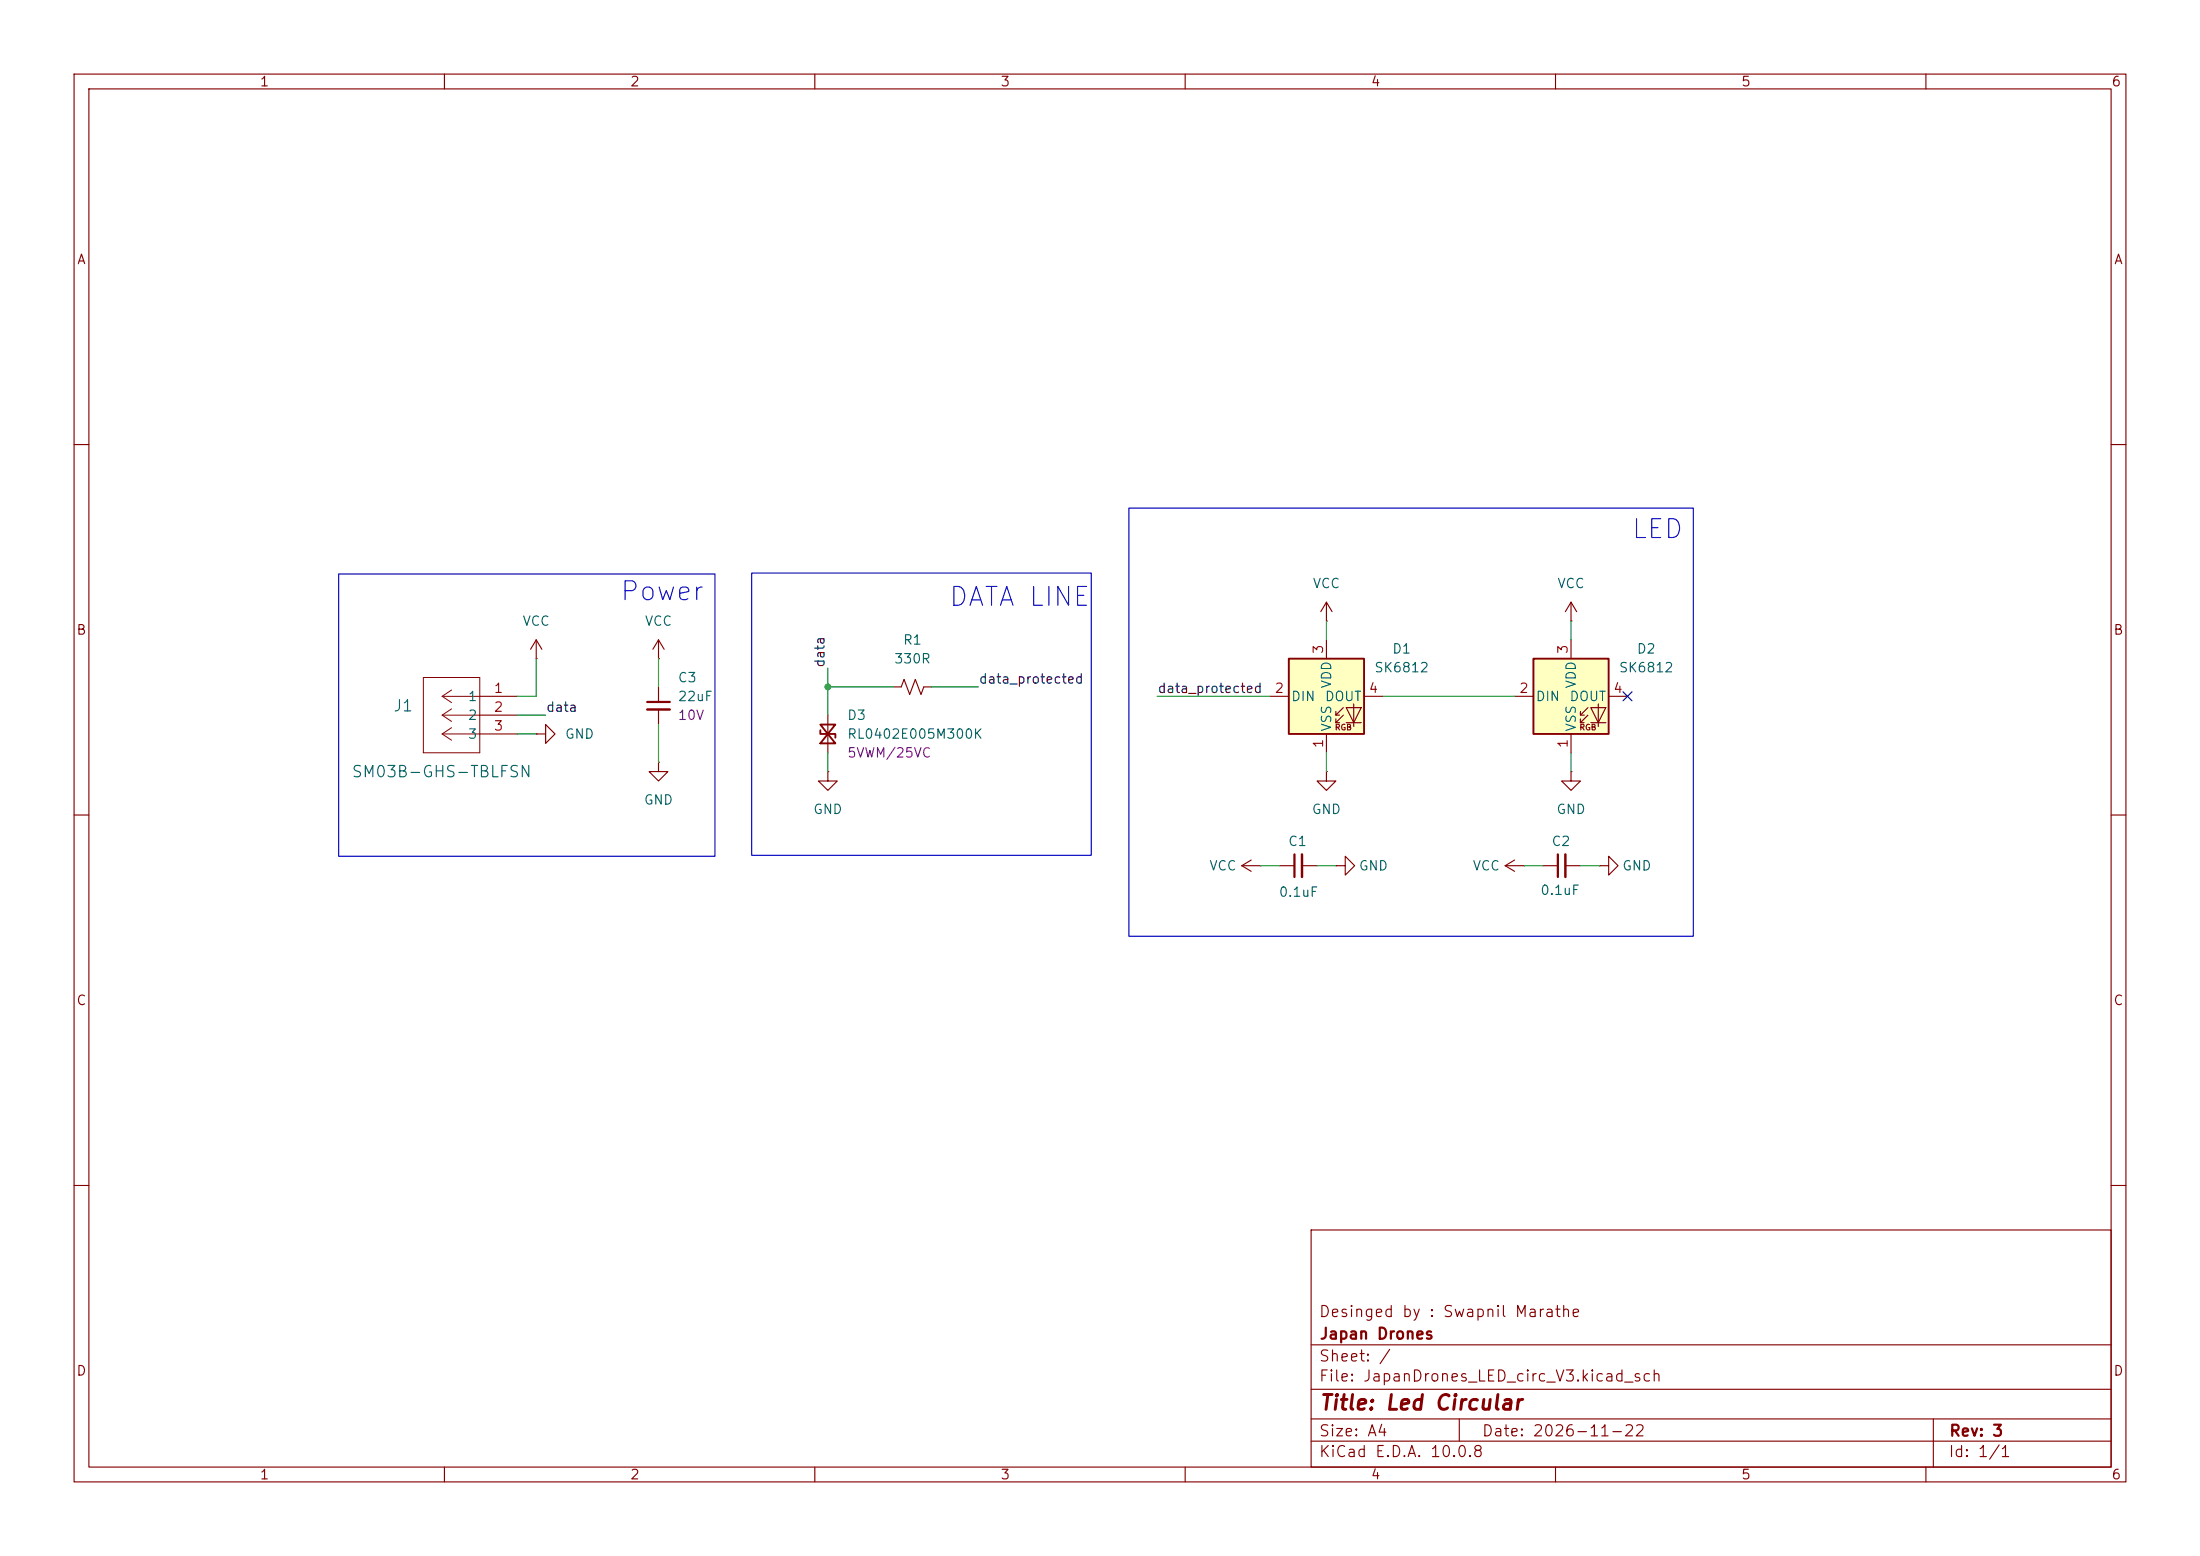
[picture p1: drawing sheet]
(kicad_sch
 (version 20260306)
 (generator "eeschema")
 (generator_version "10.0")
 (paper "A4")
 (title_block
  (title "Led Circular")
  (date "2026-11-22")
  (rev "3")
  (company "Japan Drones")
  (comment 1 "Desinged by : Swapnil Marathe"))
 (lib_symbols
  (symbol "2026-02-24_13-53-08:SM03B-GHS-TBLFSN"
   (body_styles demorgan)
   (pin_names
    (offset 0.254)) (exclude_from_sim no) (in_bom yes) (on_board yes)
   (in_pos_files yes)
   (duplicate_pin_numbers_are_jumpers no)
   (property "Reference" "J" (at 8.89 6.35 0) (show_name no) (do_not_autoplace no) (effects (font (size 1.524 1.524))))
   (property "Value" "SM03B-GHS-TBLFSN" (at 0 0 0) (show_name no) (do_not_autoplace no) (effects (font (size 1.524 1.524))))
   (property "Footprint" "CONN_SM03B-GHS-TBLFSN_JST" (at 0 0 0) (show_name no) (do_not_autoplace no) (hide yes) (effects (font (size 1.27 1.27)
    (italic yes))))
   (property "Datasheet" "SM03B-GHS-TBLFSN" (at 0 0 0) (show_name no) (do_not_autoplace no) (hide yes) (effects (font (size 1.27 1.27)
    (italic yes))))
   (property "Description" "" (at 0 0 0) (show_name no) (do_not_autoplace no) (hide yes) (effects (font (size 1.27 1.27))))
   (property "ki_locked" "" (at 0 0 0) (show_name no) (do_not_autoplace no) (effects (font (size 1.27 1.27))))
   (symbol "SM03B-GHS-TBLFSN_1_1"
    (polyline (pts (xy 5.08 2.54) (xy 5.08 -7.62)) (stroke (width 0.127) (type default)) (fill (type none)))
    (polyline (pts (xy 5.08 -7.62) (xy 12.7 -7.62)) (stroke (width 0.127) (type default)) (fill (type none)))
    (polyline (pts (xy 10.16 0) (xy 5.08 0)) (stroke (width 0.127) (type default)) (fill (type none)))
    (polyline (pts (xy 10.16 0) (xy 8.89 0.8467)) (stroke (width 0.127) (type default)) (fill (type none)))
    (polyline (pts (xy 10.16 0) (xy 8.89 -0.8467)) (stroke (width 0.127) (type default)) (fill (type none)))
    (polyline (pts (xy 10.16 -2.54) (xy 5.08 -2.54)) (stroke (width 0.127) (type default)) (fill (type none)))
    (polyline (pts (xy 10.16 -2.54) (xy 8.89 -1.6933)) (stroke (width 0.127) (type default)) (fill (type none)))
    (polyline (pts (xy 10.16 -2.54) (xy 8.89 -3.3867)) (stroke (width 0.127) (type default)) (fill (type none)))
    (polyline (pts (xy 10.16 -5.08) (xy 5.08 -5.08)) (stroke (width 0.127) (type default)) (fill (type none)))
    (polyline (pts (xy 10.16 -5.08) (xy 8.89 -4.2333)) (stroke (width 0.127) (type default)) (fill (type none)))
    (polyline (pts (xy 10.16 -5.08) (xy 8.89 -5.9267)) (stroke (width 0.127) (type default)) (fill (type none)))
    (polyline (pts (xy 12.7 2.54) (xy 5.08 2.54)) (stroke (width 0.127) (type default)) (fill (type none)))
    (polyline (pts (xy 12.7 -7.62) (xy 12.7 2.54)) (stroke (width 0.127) (type default)) (fill (type none)))
    (pin unspecified line (at 0 0 0) (length 5.08) (name "1" (effects (font (size 1.27 1.27)))) (number "1" (effects (font (size 1.27 1.27)))))
    (pin unspecified line (at 0 -2.54 0) (length 5.08) (name "2" (effects (font (size 1.27 1.27)))) (number "2" (effects (font (size 1.27 1.27)))))
    (pin unspecified line (at 0 -5.08 0) (length 5.08) (name "3" (effects (font (size 1.27 1.27)))) (number "3" (effects (font (size 1.27 1.27))))))
   (symbol "SM03B-GHS-TBLFSN_1_2"
    (polyline (pts (xy 5.08 2.54) (xy 5.08 -7.62)) (stroke (width 0.127) (type default)) (fill (type none)))
    (polyline (pts (xy 5.08 -7.62) (xy 12.7 -7.62)) (stroke (width 0.127) (type default)) (fill (type none)))
    (polyline (pts (xy 7.62 0) (xy 5.08 0)) (stroke (width 0.127) (type default)) (fill (type none)))
    (polyline (pts (xy 7.62 0) (xy 8.89 0.8467)) (stroke (width 0.127) (type default)) (fill (type none)))
    (polyline (pts (xy 7.62 0) (xy 8.89 -0.8467)) (stroke (width 0.127) (type default)) (fill (type none)))
    (polyline (pts (xy 7.62 -2.54) (xy 5.08 -2.54)) (stroke (width 0.127) (type default)) (fill (type none)))
    (polyline (pts (xy 7.62 -2.54) (xy 8.89 -1.6933)) (stroke (width 0.127) (type default)) (fill (type none)))
    (polyline (pts (xy 7.62 -2.54) (xy 8.89 -3.3867)) (stroke (width 0.127) (type default)) (fill (type none)))
    (polyline (pts (xy 7.62 -5.08) (xy 5.08 -5.08)) (stroke (width 0.127) (type default)) (fill (type none)))
    (polyline (pts (xy 7.62 -5.08) (xy 8.89 -4.2333)) (stroke (width 0.127) (type default)) (fill (type none)))
    (polyline (pts (xy 7.62 -5.08) (xy 8.89 -5.9267)) (stroke (width 0.127) (type default)) (fill (type none)))
    (polyline (pts (xy 12.7 2.54) (xy 5.08 2.54)) (stroke (width 0.127) (type default)) (fill (type none)))
    (polyline (pts (xy 12.7 -7.62) (xy 12.7 2.54)) (stroke (width 0.127) (type default)) (fill (type none)))
    (pin unspecified line (at 0 0 0) (length 5.08) (name "1" (effects (font (size 1.27 1.27)))) (number "1" (effects (font (size 1.27 1.27)))))
    (pin unspecified line (at 0 -2.54 0) (length 5.08) (name "2" (effects (font (size 1.27 1.27)))) (number "2" (effects (font (size 1.27 1.27)))))
    (pin unspecified line (at 0 -5.08 0) (length 5.08) (name "3" (effects (font (size 1.27 1.27)))) (number "3" (effects (font (size 1.27 1.27))))))
   (embedded_fonts no))
  (symbol "LED:SK6812"
   (pin_names
    (offset 0.254)) (exclude_from_sim no) (in_bom yes) (on_board yes)
   (in_pos_files yes)
   (duplicate_pin_numbers_are_jumpers no)
   (property "Reference" "D" (at 5.08 5.715 0) (show_name no) (do_not_autoplace no) (effects (font (size 1.27 1.27)) (justify right bottom)))
   (property "Value" "SK6812" (at 1.27 -5.715 0) (show_name no) (do_not_autoplace no) (effects (font (size 1.27 1.27)) (justify left top)))
   (property "Footprint" "LED_SMD:LED_SK6812_PLCC4_5.0x5.0mm_P3.2mm" (at 1.27 -7.62 0) (show_name no) (do_not_autoplace no) (hide yes) (effects (font (size 1.27 1.27)) (justify left top)))
   (property "Datasheet" "https://cdn-shop.adafruit.com/product-files/1138/SK6812+LED+datasheet+.pdf" (at 2.54 -9.525 0) (show_name no) (do_not_autoplace no) (hide yes) (effects (font (size 1.27 1.27)) (justify left top)))
   (property "Description" "RGB LED with integrated controller" (at 0 0 0) (show_name no) (do_not_autoplace no) (hide yes) (effects (font (size 1.27 1.27))))
   (symbol "SK6812_0_0"
    (text "RGB" (at 2.286 -4.191 0) (effects (font (size 0.762 0.762)))))
   (symbol "SK6812_0_1"
    (polyline (pts (xy 1.27 -2.54) (xy 1.778 -2.54)) (stroke (width 0) (type default)) (fill (type none)))
    (polyline (pts (xy 1.27 -3.556) (xy 1.778 -3.556)) (stroke (width 0) (type default)) (fill (type none)))
    (polyline (pts (xy 2.286 -1.524) (xy 1.27 -2.54) (xy 1.27 -2.032)) (stroke (width 0) (type default)) (fill (type none)))
    (polyline (pts (xy 2.286 -2.54) (xy 1.27 -3.556) (xy 1.27 -3.048)) (stroke (width 0) (type default)) (fill (type none)))
    (polyline (pts (xy 3.683 -1.016) (xy 3.683 -3.556) (xy 3.683 -4.064)) (stroke (width 0) (type default)) (fill (type none)))
    (polyline (pts (xy 4.699 -1.524) (xy 2.667 -1.524) (xy 3.683 -3.556) (xy 4.699 -1.524)) (stroke (width 0) (type default)) (fill (type none)))
    (polyline (pts (xy 4.699 -3.556) (xy 2.667 -3.556)) (stroke (width 0) (type default)) (fill (type none)))
    (rectangle (start 5.08 5.08) (end -5.08 -5.08) (stroke (width 0.254) (type default)) (fill (type background))))
   (symbol "SK6812_1_1"
    (pin power_in line (at 0 -7.62 90) (length 2.54) (name "VSS" (effects (font (size 1.27 1.27)))) (number "1" (effects (font (size 1.27 1.27)))))
    (pin input line (at -7.62 0 0) (length 2.54) (name "DIN" (effects (font (size 1.27 1.27)))) (number "2" (effects (font (size 1.27 1.27)))))
    (pin power_in line (at 0 7.62 270) (length 2.54) (name "VDD" (effects (font (size 1.27 1.27)))) (number "3" (effects (font (size 1.27 1.27)))))
    (pin output line (at 7.62 0 180) (length 2.54) (name "DOUT" (effects (font (size 1.27 1.27)))) (number "4" (effects (font (size 1.27 1.27))))))
   (embedded_fonts no))
  (symbol "SparkFun-Capacitor:0.1uF_0603_25V_20%"
   (pin_numbers (hide yes))
   (pin_names
    (offset 0.254)) (exclude_from_sim no) (in_bom yes) (on_board yes)
   (in_pos_files yes)
   (duplicate_pin_numbers_are_jumpers no)
   (property "Reference" "C" (at 0.635 2.54 0) (show_name no) (do_not_autoplace no) (effects (font (size 1.27 1.27)) (justify left)))
   (property "Value" "0.1uF" (at 0.635 -2.54 0) (show_name no) (do_not_autoplace no) (effects (font (size 1.27 1.27)) (justify left)))
   (property "Footprint" "SparkFun-Capacitor:C_0603_1608Metric" (at 0 -11.43 0) (show_name no) (do_not_autoplace no) (hide yes) (effects (font (size 1.27 1.27))))
   (property "Datasheet" "https://cdn.sparkfun.com/assets/8/a/4/a/5/Kemet_Capacitor_Datasheet.pdf" (at 0 -13.97 0) (show_name no) (do_not_autoplace no) (hide yes) (effects (font (size 1.27 1.27))))
   (property "Description" "Unpolarized capacitor" (at 0 -19.05 0) (show_name no) (do_not_autoplace no) (hide yes) (effects (font (size 1.27 1.27))))
   (property "PROD_ID" "CAP-00810" (at 0 -16.51 0) (show_name no) (do_not_autoplace no) (hide yes) (effects (font (size 1.27 1.27))))
   (property "Voltage" "25V" (at 0 -6.35 0) (show_name no) (do_not_autoplace no) (effects (font (size 1.27 1.27))))
   (property "Tolerance" "20%" (at 0 -8.89 0) (show_name no) (do_not_autoplace no) (effects (font (size 1.27 1.27))))
   (symbol "0.1uF_0603_25V_20%_0_1"
    (polyline (pts (xy -1.524 0.508) (xy 1.524 0.508)) (stroke (width 0.3048) (type default)) (fill (type none)))
    (polyline (pts (xy -1.524 -0.508) (xy 1.524 -0.508)) (stroke (width 0.3302) (type default)) (fill (type none))))
   (symbol "0.1uF_0603_25V_20%_1_1"
    (pin passive line (at 0 2.54 270) (length 2.032) (name "" (effects (font (size 1.27 1.27)))) (number "1" (effects (font (size 1.27 1.27)))))
    (pin passive line (at 0 -2.54 90) (length 2.032) (name "" (effects (font (size 1.27 1.27)))) (number "2" (effects (font (size 1.27 1.27))))))
   (embedded_fonts no))
  (symbol "SparkFun-Capacitor:C_Small"
   (pin_numbers (hide yes))
   (pin_names
    (offset 0.254)) (exclude_from_sim no) (in_bom yes) (on_board yes)
   (in_pos_files yes)
   (duplicate_pin_numbers_are_jumpers no)
   (property "Reference" "C" (at 0.635 2.54 0) (show_name no) (do_not_autoplace no) (effects (font (size 1.27 1.27)) (justify left)))
   (property "Value" "C_Small" (at 0.635 -2.54 0) (show_name no) (do_not_autoplace no) (effects (font (size 1.27 1.27)) (justify left)))
   (property "Footprint" "SparkFun-Capacitor:C_0603_1608Metric" (at 0.9652 -11.43 0) (show_name no) (do_not_autoplace no) (hide yes) (effects (font (size 1.27 1.27))))
   (property "Datasheet" "https://cdn.sparkfun.com/assets/8/a/4/a/5/Kemet_Capacitor_Datasheet.pdf" (at 1.27 -16.51 0) (show_name no) (do_not_autoplace no) (hide yes) (effects (font (size 1.27 1.27))))
   (property "Description" "Unpolarized capacitor" (at 0 -19.05 0) (show_name no) (do_not_autoplace no) (hide yes) (effects (font (size 1.27 1.27))))
   (property "PROD_ID" "CAP-00000" (at 0 -13.97 0) (show_name no) (do_not_autoplace no) (hide yes) (effects (font (size 1.27 1.27))))
   (property "Voltage" "1kV" (at 0 -6.35 0) (show_name no) (do_not_autoplace no) (effects (font (size 1.27 1.27))))
   (property "Tolerance" "100%" (at 0 -8.89 0) (show_name no) (do_not_autoplace no) (effects (font (size 1.27 1.27))))
   (symbol "C_Small_0_1"
    (polyline (pts (xy -1.524 0.508) (xy 1.524 0.508)) (stroke (width 0.3048) (type default)) (fill (type none)))
    (polyline (pts (xy -1.524 -0.508) (xy 1.524 -0.508)) (stroke (width 0.3302) (type default)) (fill (type none))))
   (symbol "C_Small_1_1"
    (pin passive line (at 0 2.54 270) (length 2.032) (name "" (effects (font (size 1.27 1.27)))) (number "1" (effects (font (size 1.27 1.27)))))
    (pin passive line (at 0 -2.54 90) (length 2.032) (name "" (effects (font (size 1.27 1.27)))) (number "2" (effects (font (size 1.27 1.27))))))
   (embedded_fonts no))
  (symbol "SparkFun-DiscreteSemi:D_TVS_0402_14V"
   (pin_numbers (hide yes))
   (pin_names
    (offset 1.016) (hide yes)) (exclude_from_sim no) (in_bom yes) (on_board yes)
   (in_pos_files yes)
   (duplicate_pin_numbers_are_jumpers no)
   (property "Reference" "D" (at 0 2.54 0) (show_name no) (do_not_autoplace no) (effects (font (size 1.27 1.27))))
   (property "Value" "PESD0402" (at 0 -2.54 0) (show_name no) (do_not_autoplace no) (effects (font (size 1.27 1.27))))
   (property "Footprint" "SparkFun-Capacitor:C_0402_1005Metric" (at 0 -7.62 0) (show_name no) (do_not_autoplace no) (hide yes) (effects (font (size 1.27 1.27))))
   (property "Datasheet" "https://www.littelfuse.com/~/media/electronics/product_specifications/polymer_esd_suppressors/littelfuse_polymer_esd_suppressor_pesd0402_140_product_specification.pdf.pdf" (at 0 -12.7 0) (show_name no) (do_not_autoplace no) (hide yes) (effects (font (size 1.27 1.27))))
   (property "Description" "Bidirectional transient-voltage-suppression diode" (at 0 -15.24 0) (show_name no) (do_not_autoplace no) (hide yes) (effects (font (size 1.27 1.27))))
   (property "PROD_ID" "DIO-15359" (at 0 -10.16 0) (show_name no) (do_not_autoplace no) (hide yes) (effects (font (size 1.27 1.27))))
   (property "Rating" "14VWM/40VC" (at 0 -5.08 0) (show_name no) (do_not_autoplace no) (effects (font (size 1.27 1.27))))
   (symbol "D_TVS_0402_14V_0_1"
    (polyline (pts (xy -1.27 1.016) (xy -1.27 -1.016) (xy 1.27 1.016) (xy 1.27 -1.016) (xy -1.27 1.016)) (stroke (width 0.254) (type default)) (fill (type none)))
    (polyline (pts (xy -1.27 0) (xy 1.27 0)) (stroke (width 0) (type default)) (fill (type none)))
    (polyline (pts (xy 0.508 1.016) (xy 0 1.016) (xy 0 -1.016) (xy -0.508 -1.016)) (stroke (width 0.254) (type default)) (fill (type none))))
   (symbol "D_TVS_0402_14V_1_1"
    (pin passive line (at -2.54 0 0) (length 1.27) (name "A1" (effects (font (size 1.27 1.27)))) (number "1" (effects (font (size 1.27 1.27)))))
    (pin passive line (at 2.54 0 180) (length 1.27) (name "A2" (effects (font (size 1.27 1.27)))) (number "2" (effects (font (size 1.27 1.27))))))
   (embedded_fonts no))
  (symbol "SparkFun-Resistor:R_Small"
   (pin_numbers (hide yes))
   (pin_names
    (offset 0)) (exclude_from_sim no) (in_bom yes) (on_board yes)
   (in_pos_files yes)
   (duplicate_pin_numbers_are_jumpers no)
   (property "Reference" "R" (at 0 -2.54 0) (show_name no) (do_not_autoplace no) (effects (font (size 1.27 1.27))))
   (property "Value" "1k" (at 0 2.54 0) (show_name no) (do_not_autoplace no) (effects (font (size 1.27 1.27))))
   (property "Footprint" "SparkFun-Resistor:R_0603_1608Metric" (at 0 -4.572 0) (show_name no) (do_not_autoplace no) (hide yes) (effects (font (size 1.27 1.27))))
   (property "Datasheet" "https://www.vishay.com/docs/20035/dcrcwe3.pdf" (at -1.27 -8.89 0) (show_name no) (do_not_autoplace no) (hide yes) (effects (font (size 1.27 1.27))))
   (property "Description" "Resistor" (at 0 -11.43 0) (show_name no) (do_not_autoplace no) (hide yes) (effects (font (size 1.27 1.27))))
   (property "PROD_ID" "RES-07856" (at 0 -6.858 0) (show_name no) (do_not_autoplace no) (hide yes) (effects (font (size 1.27 1.27))))
   (symbol "R_Small_1_1"
    (polyline (pts (xy -1.524 0) (xy -1.143 1.016) (xy -0.762 0) (xy -0.381 -1.016) (xy 0 0)) (stroke (width 0) (type default)) (fill (type none)))
    (polyline (pts (xy 0 0) (xy 0.381 1.016) (xy 0.762 0) (xy 1.143 -1.016) (xy 1.524 0)) (stroke (width 0) (type default)) (fill (type none)))
    (pin passive line (at -2.54 0 0) (length 1.016) (name "" (effects (font (size 1.27 1.27)))) (number "1" (effects (font (size 1.27 1.27)))))
    (pin passive line (at 2.54 0 180) (length 1.016) (name "" (effects (font (size 1.27 1.27)))) (number "2" (effects (font (size 1.27 1.27))))))
   (embedded_fonts no))
  (symbol "power:GND"
   (power global)
   (pin_numbers (hide yes))
   (pin_names
    (offset 0) (hide yes)) (exclude_from_sim no) (in_bom yes) (on_board yes)
   (in_pos_files yes)
   (duplicate_pin_numbers_are_jumpers no)
   (property "Reference" "#PWR" (at 0 -6.35 0) (show_name no) (do_not_autoplace no) (hide yes) (effects (font (size 1.27 1.27))))
   (property "Value" "GND" (at 0 -3.81 0) (show_name no) (do_not_autoplace no) (effects (font (size 1.27 1.27))))
   (property "Footprint" "" (at 0 0 0) (show_name no) (do_not_autoplace no) (hide yes) (effects (font (size 1.27 1.27))))
   (property "Datasheet" "" (at 0 0 0) (show_name no) (do_not_autoplace no) (hide yes) (effects (font (size 1.27 1.27))))
   (property "Description" "Power symbol creates a global label with name \"GND\" , ground" (at 0 0 0) (show_name no) (do_not_autoplace no) (hide yes) (effects (font (size 1.27 1.27))))
   (symbol "GND_0_1"
    (polyline (pts (xy 0 0) (xy 0 -1.27) (xy 1.27 -1.27) (xy 0 -2.54) (xy -1.27 -1.27) (xy 0 -1.27)) (stroke (width 0) (type default)) (fill (type none))))
   (symbol "GND_1_1"
    (pin power_in line (at 0 0 270) (length 0) (name "" (effects (font (size 1.27 1.27)))) (number "1" (effects (font (size 1.27 1.27))))))
   (embedded_fonts no))
  (symbol "power:VCC"
   (power global)
   (pin_numbers (hide yes))
   (pin_names
    (offset 0) (hide yes)) (exclude_from_sim no) (in_bom yes) (on_board yes)
   (in_pos_files yes)
   (duplicate_pin_numbers_are_jumpers no)
   (property "Reference" "#PWR" (at 0 -3.81 0) (show_name no) (do_not_autoplace no) (hide yes) (effects (font (size 1.27 1.27))))
   (property "Value" "VCC" (at 0 3.556 0) (show_name no) (do_not_autoplace no) (effects (font (size 1.27 1.27))))
   (property "Footprint" "" (at 0 0 0) (show_name no) (do_not_autoplace no) (hide yes) (effects (font (size 1.27 1.27))))
   (property "Datasheet" "" (at 0 0 0) (show_name no) (do_not_autoplace no) (hide yes) (effects (font (size 1.27 1.27))))
   (property "Description" "Power symbol creates a global label with name \"VCC\"" (at 0 0 0) (show_name no) (do_not_autoplace no) (hide yes) (effects (font (size 1.27 1.27))))
   (symbol "VCC_0_1"
    (polyline (pts (xy -0.762 1.27) (xy 0 2.54)) (stroke (width 0) (type default)) (fill (type none)))
    (polyline (pts (xy 0 2.54) (xy 0.762 1.27)) (stroke (width 0) (type default)) (fill (type none)))
    (polyline (pts (xy 0 0) (xy 0 2.54)) (stroke (width 0) (type default)) (fill (type none))))
   (symbol "VCC_1_1"
    (pin power_in line (at 0 0 90) (length 0) (name "" (effects (font (size 1.27 1.27)))) (number "1" (effects (font (size 1.27 1.27))))))
   (embedded_fonts no)))
 (rectangle
  (start 101.473 77.343)
  (end 147.32 115.443)
  (stroke (width 0) (type default))
  (fill (type none)))
 (rectangle
  (start 152.4 68.58)
  (end 228.6 126.365)
  (stroke (width 0) (type default))
  (fill (type none)))
 (rectangle
  (start 45.72 77.47)
  (end 96.52 115.57)
  (stroke (width 0) (type default))
  (fill (type none)))
 (text "Power"
  (exclude_from_sim no)
  (at 89.408 80.01 0)
  (effects (font (size 2.54 2.54))))
 (text "DATA LINE"
  (exclude_from_sim no)
  (at 137.668 80.772 0)
  (effects (font (size 2.54 2.54))))
 (text "LED"
  (exclude_from_sim no)
  (at 223.774 71.628 0)
  (effects (font (size 2.54 2.54))))
 (junction
  (at 111.76 92.71)
  (diameter 0)
  (color 0 0 0 0))
 (no_connect
  (at 219.71 93.98))
 (wire
  (pts (xy 212.09 101.6) (xy 212.09 104.14))
  (stroke (width 0) (type default)))
 (wire
  (pts (xy 186.69 93.98) (xy 204.47 93.98))
  (stroke (width 0) (type default)))
 (wire
  (pts (xy 72.39 93.98) (xy 69.85 93.98))
  (stroke (width 0) (type default)))
 (wire
  (pts (xy 72.39 88.9) (xy 72.39 93.98))
  (stroke (width 0) (type default)))
 (wire
  (pts (xy 205.74 116.84) (xy 208.28 116.84))
  (stroke (width 0) (type default)))
 (wire
  (pts (xy 88.9 88.9) (xy 88.9 92.71))
  (stroke (width 0) (type default)))
 (wire
  (pts (xy 179.07 101.6) (xy 179.07 104.14))
  (stroke (width 0) (type default)))
 (wire
  (pts (xy 69.85 96.52) (xy 73.66 96.52))
  (stroke (width 0) (type default)))
 (wire
  (pts (xy 111.76 101.6) (xy 111.76 104.14))
  (stroke (width 0) (type default)))
 (wire
  (pts (xy 213.36 116.84) (xy 215.9 116.84))
  (stroke (width 0) (type default)))
 (wire
  (pts (xy 179.07 83.82) (xy 179.07 86.36))
  (stroke (width 0) (type default)))
 (wire
  (pts (xy 125.73 92.71) (xy 132.08 92.71))
  (stroke (width 0) (type default)))
 (wire
  (pts (xy 111.76 92.71) (xy 111.76 96.52))
  (stroke (width 0) (type default)))
 (wire
  (pts (xy 170.18 116.84) (xy 172.72 116.84))
  (stroke (width 0) (type default)))
 (wire
  (pts (xy 177.8 116.84) (xy 180.34 116.84))
  (stroke (width 0) (type default)))
 (wire
  (pts (xy 212.09 83.82) (xy 212.09 86.36))
  (stroke (width 0) (type default)))
 (wire
  (pts (xy 69.85 99.06) (xy 72.39 99.06))
  (stroke (width 0) (type default)))
 (wire
  (pts (xy 156.21 93.98) (xy 171.45 93.98))
  (stroke (width 0) (type default)))
 (wire
  (pts (xy 111.76 90.17) (xy 111.76 92.71))
  (stroke (width 0) (type default)))
 (wire
  (pts (xy 88.9 97.79) (xy 88.9 102.87))
  (stroke (width 0) (type default)))
 (wire
  (pts (xy 111.76 92.71) (xy 120.65 92.71))
  (stroke (width 0) (type default)))
 (label "data_protected"
  (at 156.21 93.98 0)
  (effects (font (size 1.27 1.27)) (justify left bottom)))
 (label "data_protected"
  (at 132.08 92.71 0)
  (effects (font (size 1.27 1.27)) (justify left bottom)))
 (label "data"
  (at 73.66 96.52 0)
  (effects (font (size 1.27 1.27)) (justify left bottom)))
 (label "data"
  (at 111.76 90.17 90)
  (effects (font (size 1.27 1.27)) (justify left bottom)))
 (symbol
  (lib_id "power:GND")
  (at 72.39 99.06 90)
  (unit 1)
  (body_style 1)
  (exclude_from_sim no)
  (in_bom yes)
  (on_board yes)
  (in_pos_files yes)
  (dnp no)
  (fields_autoplaced yes)
  (property "Reference" "#PWR04" (at 78.74 99.06 0) (hide yes) (show_name no) (do_not_autoplace no) (effects (font (size 1.27 1.27))))
  (property "Value" "GND" (at 76.2 99.0599 90) (show_name no) (do_not_autoplace no) (effects (font (size 1.27 1.27)) (justify right)))
  (property "Footprint" "" (at 72.39 99.06 0) (hide yes) (show_name no) (do_not_autoplace no) (effects (font (size 1.27 1.27))))
  (property "Datasheet" "" (at 72.39 99.06 0) (hide yes) (show_name no) (do_not_autoplace no) (effects (font (size 1.27 1.27))))
  (property "Description" "Power symbol creates a global label with name \"GND\" , ground" (at 72.39 99.06 0) (hide yes) (show_name no) (do_not_autoplace no) (effects (font (size 1.27 1.27))))
  (pin "1"))
 (symbol
  (lib_id "power:GND")
  (at 179.07 104.14 0)
  (unit 1)
  (body_style 1)
  (exclude_from_sim no)
  (in_bom yes)
  (on_board yes)
  (in_pos_files yes)
  (dnp no)
  (fields_autoplaced yes)
  (property "Reference" "#PWR01" (at 179.07 110.49 0) (hide yes) (show_name no) (do_not_autoplace no) (effects (font (size 1.27 1.27))))
  (property "Value" "GND" (at 179.07 109.22 0) (show_name no) (do_not_autoplace no) (effects (font (size 1.27 1.27))))
  (property "Footprint" "" (at 179.07 104.14 0) (hide yes) (show_name no) (do_not_autoplace no) (effects (font (size 1.27 1.27))))
  (property "Datasheet" "" (at 179.07 104.14 0) (hide yes) (show_name no) (do_not_autoplace no) (effects (font (size 1.27 1.27))))
  (property "Description" "Power symbol creates a global label with name \"GND\" , ground" (at 179.07 104.14 0) (hide yes) (show_name no) (do_not_autoplace no) (effects (font (size 1.27 1.27))))
  (pin "1"))
 (symbol
  (lib_id "SparkFun-Capacitor:C_Small")
  (at 88.9 95.25 0)
  (unit 1)
  (body_style 1)
  (exclude_from_sim no)
  (in_bom yes)
  (on_board yes)
  (in_pos_files yes)
  (dnp no)
  (fields_autoplaced yes)
  (property "Reference" "C3" (at 91.44 91.4462 0) (show_name no) (do_not_autoplace no) (effects (font (size 1.27 1.27)) (justify left)))
  (property "Value" "22uF" (at 91.44 93.9862 0) (show_name no) (do_not_autoplace no) (effects (font (size 1.27 1.27)) (justify left)))
  (property "Footprint" "Capacitor_SMD:C_1206_3216Metric_Pad1.33x1.80mm_HandSolder" (at 89.8652 106.68 0) (hide yes) (show_name no) (do_not_autoplace no) (effects (font (size 1.27 1.27))))
  (property "Datasheet" "https://cdn.sparkfun.com/assets/8/a/4/a/5/Kemet_Capacitor_Datasheet.pdf" (at 90.17 111.76 0) (hide yes) (show_name no) (do_not_autoplace no) (effects (font (size 1.27 1.27))))
  (property "Description" "Ceramic capacitor, 22uF, 10V, 10%, 1206" (at 88.9 114.3 0) (hide yes) (show_name no) (do_not_autoplace no) (effects (font (size 1.27 1.27))))
  (property "Voltage" "10V" (at 91.44 96.5262 0) (show_name no) (do_not_autoplace no) (effects (font (size 1.27 1.27)) (justify left)))
  (property "Tolerance" "10%" (at 91.44 99.0662 0) (hide yes) (show_name no) (do_not_autoplace no) (effects (font (size 1.27 1.27)) (justify left)))
  (property "LCSC" "C1859" (at 88.9 95.25 0) (hide yes) (show_name no) (do_not_autoplace no) (effects (font (size 1.27 1.27))))
  (property "Manufacturer" "Fenghua (FH)" (at 88.9 95.25 0) (hide yes) (show_name no) (do_not_autoplace no) (effects (font (size 1.27 1.27))))
  (property "MPN" "1206X226K100NT" (at 88.9 95.25 0) (hide yes) (show_name no) (do_not_autoplace no) (effects (font (size 1.27 1.27))))
  (property "MP" "" (at 88.9 95.25 0) (hide yes) (show_name no) (do_not_autoplace no) (effects (font (size 1.27 1.27))))
  (pin "1")
  (pin "2"))
 (symbol
  (lib_id "power:VCC")
  (at 88.9 88.9 0)
  (unit 1)
  (body_style 1)
  (exclude_from_sim no)
  (in_bom yes)
  (on_board yes)
  (in_pos_files yes)
  (dnp no)
  (fields_autoplaced yes)
  (property "Reference" "#PWR011" (at 88.9 92.71 0) (hide yes) (show_name no) (do_not_autoplace no) (effects (font (size 1.27 1.27))))
  (property "Value" "VCC" (at 88.9 83.82 0) (show_name no) (do_not_autoplace no) (effects (font (size 1.27 1.27))))
  (property "Footprint" "" (at 88.9 88.9 0) (hide yes) (show_name no) (do_not_autoplace no) (effects (font (size 1.27 1.27))))
  (property "Datasheet" "" (at 88.9 88.9 0) (hide yes) (show_name no) (do_not_autoplace no) (effects (font (size 1.27 1.27))))
  (property "Description" "Power symbol creates a global label with name \"VCC\"" (at 88.9 88.9 0) (hide yes) (show_name no) (do_not_autoplace no) (effects (font (size 1.27 1.27))))
  (pin "1"))
 (symbol
  (lib_id "SparkFun-Capacitor:0.1uF_0603_25V_20%")
  (at 175.26 116.84 90)
  (unit 1)
  (body_style 1)
  (exclude_from_sim no)
  (in_bom yes)
  (on_board yes)
  (in_pos_files yes)
  (dnp no)
  (property "Reference" "C1" (at 176.53 113.538 90) (show_name no) (do_not_autoplace no) (effects (font (size 1.27 1.27)) (justify left)))
  (property "Value" "0.1uF" (at 178.054 120.396 90) (show_name no) (do_not_autoplace no) (effects (font (size 1.27 1.27)) (justify left)))
  (property "Footprint" "SparkFun-Capacitor:C_0603_1608Metric" (at 186.69 116.84 0) (hide yes) (show_name no) (do_not_autoplace no) (effects (font (size 1.27 1.27))))
  (property "Datasheet" "https://cdn.sparkfun.com/assets/8/a/4/a/5/Kemet_Capacitor_Datasheet.pdf" (at 189.23 116.84 0) (hide yes) (show_name no) (do_not_autoplace no) (effects (font (size 1.27 1.27))))
  (property "Description" "Ceramic capacitor, 100nF, 50V, X7R, 10%, 0603" (at 194.31 116.84 0) (hide yes) (show_name no) (do_not_autoplace no) (effects (font (size 1.27 1.27))))
  (property "Voltage" "50V" (at 174.498 123.19 0) (hide yes) (show_name no) (do_not_autoplace yes) (effects (font (size 1.27 1.27)) (justify left)))
  (property "Tolerance" "10%" (at 177.8062 114.3 0) (hide yes) (show_name no) (do_not_autoplace yes) (effects (font (size 1.27 1.27)) (justify left)))
  (property "LCSC" "C14663" (at 175.26 116.84 0) (hide yes) (show_name no) (do_not_autoplace no) (effects (font (size 1.27 1.27))))
  (property "Manufacturer" "YAGEO" (at 175.26 116.84 0) (hide yes) (show_name no) (do_not_autoplace no) (effects (font (size 1.27 1.27))))
  (property "MPN" "CC0603KRX7R9BB104" (at 175.26 116.84 90) (hide yes) (show_name no) (do_not_autoplace no) (effects (font (size 1.27 1.27))))
  (property "MP" "" (at 175.26 116.84 90) (hide yes) (show_name no) (do_not_autoplace no) (effects (font (size 1.27 1.27))))
  (pin "1")
  (pin "2"))
 (symbol
  (lib_id "LED:SK6812")
  (at 179.07 93.98 0)
  (unit 1)
  (body_style 1)
  (exclude_from_sim no)
  (in_bom yes)
  (on_board yes)
  (in_pos_files yes)
  (dnp no)
  (fields_autoplaced yes)
  (property "Reference" "D1" (at 189.23 87.5598 0) (show_name no) (do_not_autoplace no) (effects (font (size 1.27 1.27))))
  (property "Value" "SK6812" (at 189.23 90.0998 0) (show_name no) (do_not_autoplace no) (effects (font (size 1.27 1.27))))
  (property "Footprint" "LED_SMD:LED_SK6812_PLCC4_5.0x5.0mm_P3.2mm" (at 180.34 101.6 0) (hide yes) (show_name no) (do_not_autoplace no) (effects (font (size 1.27 1.27)) (justify left top)))
  (property "Datasheet" "https://cdn-shop.adafruit.com/product-files/1138/SK6812+LED+datasheet+.pdf" (at 181.61 103.505 0) (hide yes) (show_name no) (do_not_autoplace no) (effects (font (size 1.27 1.27)) (justify left top)))
  (property "Description" "Addressable RGB LED with integrated controller, 5050 (moisture sensitive)" (at 179.07 93.98 0) (hide yes) (show_name no) (do_not_autoplace no) (effects (font (size 1.27 1.27))))
  (property "LCSC" "C5378720" (at 179.07 93.98 0) (hide yes) (show_name no) (do_not_autoplace no) (effects (font (size 1.27 1.27))))
  (property "Manufacturer" "OPSCO" (at 179.07 93.98 0) (hide yes) (show_name no) (do_not_autoplace no) (effects (font (size 1.27 1.27))))
  (property "MPN" "SK6812" (at 179.07 93.98 0) (hide yes) (show_name no) (do_not_autoplace no) (effects (font (size 1.27 1.27))))
  (property "MP" "" (at 179.07 93.98 0) (hide yes) (show_name no) (do_not_autoplace no) (effects (font (size 1.27 1.27))))
  (pin "3")
  (pin "1")
  (pin "2")
  (pin "4"))
 (symbol
  (lib_id "power:VCC")
  (at 72.39 88.9 0)
  (unit 1)
  (body_style 1)
  (exclude_from_sim no)
  (in_bom yes)
  (on_board yes)
  (in_pos_files yes)
  (dnp no)
  (fields_autoplaced yes)
  (property "Reference" "#PWR03" (at 72.39 92.71 0) (hide yes) (show_name no) (do_not_autoplace no) (effects (font (size 1.27 1.27))))
  (property "Value" "VCC" (at 72.39 83.82 0) (show_name no) (do_not_autoplace no) (effects (font (size 1.27 1.27))))
  (property "Footprint" "" (at 72.39 88.9 0) (hide yes) (show_name no) (do_not_autoplace no) (effects (font (size 1.27 1.27))))
  (property "Datasheet" "" (at 72.39 88.9 0) (hide yes) (show_name no) (do_not_autoplace no) (effects (font (size 1.27 1.27))))
  (property "Description" "Power symbol creates a global label with name \"VCC\"" (at 72.39 88.9 0) (hide yes) (show_name no) (do_not_autoplace no) (effects (font (size 1.27 1.27))))
  (pin "1"))
 (symbol
  (lib_id "power:VCC")
  (at 212.09 83.82 0)
  (unit 1)
  (body_style 1)
  (exclude_from_sim no)
  (in_bom yes)
  (on_board yes)
  (in_pos_files yes)
  (dnp no)
  (fields_autoplaced yes)
  (property "Reference" "#PWR07" (at 212.09 87.63 0) (hide yes) (show_name no) (do_not_autoplace no) (effects (font (size 1.27 1.27))))
  (property "Value" "VCC" (at 212.09 78.74 0) (show_name no) (do_not_autoplace no) (effects (font (size 1.27 1.27))))
  (property "Footprint" "" (at 212.09 83.82 0) (hide yes) (show_name no) (do_not_autoplace no) (effects (font (size 1.27 1.27))))
  (property "Datasheet" "" (at 212.09 83.82 0) (hide yes) (show_name no) (do_not_autoplace no) (effects (font (size 1.27 1.27))))
  (property "Description" "Power symbol creates a global label with name \"VCC\"" (at 212.09 83.82 0) (hide yes) (show_name no) (do_not_autoplace no) (effects (font (size 1.27 1.27))))
  (pin "1"))
 (symbol
  (lib_id "power:GND")
  (at 111.76 104.14 0)
  (unit 1)
  (body_style 1)
  (exclude_from_sim no)
  (in_bom yes)
  (on_board yes)
  (in_pos_files yes)
  (dnp no)
  (fields_autoplaced yes)
  (property "Reference" "#PWR013" (at 111.76 110.49 0) (hide yes) (show_name no) (do_not_autoplace no) (effects (font (size 1.27 1.27))))
  (property "Value" "GND" (at 111.76 109.22 0) (show_name no) (do_not_autoplace no) (effects (font (size 1.27 1.27))))
  (property "Footprint" "" (at 111.76 104.14 0) (hide yes) (show_name no) (do_not_autoplace no) (effects (font (size 1.27 1.27))))
  (property "Datasheet" "" (at 111.76 104.14 0) (hide yes) (show_name no) (do_not_autoplace no) (effects (font (size 1.27 1.27))))
  (property "Description" "Power symbol creates a global label with name \"GND\" , ground" (at 111.76 104.14 0) (hide yes) (show_name no) (do_not_autoplace no) (effects (font (size 1.27 1.27))))
  (pin "1"))
 (symbol
  (lib_id "power:VCC")
  (at 170.18 116.84 90)
  (unit 1)
  (body_style 1)
  (exclude_from_sim no)
  (in_bom yes)
  (on_board yes)
  (in_pos_files yes)
  (dnp no)
  (property "Reference" "#PWR05" (at 173.99 116.84 0) (hide yes) (show_name no) (do_not_autoplace no) (effects (font (size 1.27 1.27))))
  (property "Value" "VCC" (at 165.1 116.84 90) (show_name no) (do_not_autoplace no) (effects (font (size 1.27 1.27))))
  (property "Footprint" "" (at 170.18 116.84 0) (hide yes) (show_name no) (do_not_autoplace no) (effects (font (size 1.27 1.27))))
  (property "Datasheet" "" (at 170.18 116.84 0) (hide yes) (show_name no) (do_not_autoplace no) (effects (font (size 1.27 1.27))))
  (property "Description" "Power symbol creates a global label with name \"VCC\"" (at 170.18 116.84 0) (hide yes) (show_name no) (do_not_autoplace no) (effects (font (size 1.27 1.27))))
  (pin "1"))
 (symbol
  (lib_id "power:GND")
  (at 88.9 102.87 0)
  (unit 1)
  (body_style 1)
  (exclude_from_sim no)
  (in_bom yes)
  (on_board yes)
  (in_pos_files yes)
  (dnp no)
  (fields_autoplaced yes)
  (property "Reference" "#PWR012" (at 88.9 109.22 0) (hide yes) (show_name no) (do_not_autoplace no) (effects (font (size 1.27 1.27))))
  (property "Value" "GND" (at 88.9 107.95 0) (show_name no) (do_not_autoplace no) (effects (font (size 1.27 1.27))))
  (property "Footprint" "" (at 88.9 102.87 0) (hide yes) (show_name no) (do_not_autoplace no) (effects (font (size 1.27 1.27))))
  (property "Datasheet" "" (at 88.9 102.87 0) (hide yes) (show_name no) (do_not_autoplace no) (effects (font (size 1.27 1.27))))
  (property "Description" "Power symbol creates a global label with name \"GND\" , ground" (at 88.9 102.87 0) (hide yes) (show_name no) (do_not_autoplace no) (effects (font (size 1.27 1.27))))
  (pin "1"))
 (symbol
  (lib_id "LED:SK6812")
  (at 212.09 93.98 0)
  (unit 1)
  (body_style 1)
  (exclude_from_sim no)
  (in_bom yes)
  (on_board yes)
  (in_pos_files yes)
  (dnp no)
  (fields_autoplaced yes)
  (property "Reference" "D2" (at 222.25 87.5598 0) (show_name no) (do_not_autoplace no) (effects (font (size 1.27 1.27))))
  (property "Value" "SK6812" (at 222.25 90.0998 0) (show_name no) (do_not_autoplace no) (effects (font (size 1.27 1.27))))
  (property "Footprint" "LED_SMD:LED_SK6812_PLCC4_5.0x5.0mm_P3.2mm" (at 213.36 101.6 0) (hide yes) (show_name no) (do_not_autoplace no) (effects (font (size 1.27 1.27)) (justify left top)))
  (property "Datasheet" "https://cdn-shop.adafruit.com/product-files/1138/SK6812+LED+datasheet+.pdf" (at 214.63 103.505 0) (hide yes) (show_name no) (do_not_autoplace no) (effects (font (size 1.27 1.27)) (justify left top)))
  (property "Description" "Addressable RGB LED with integrated controller, 5050 (moisture sensitive)" (at 212.09 93.98 0) (hide yes) (show_name no) (do_not_autoplace no) (effects (font (size 1.27 1.27))))
  (property "LCSC" "C5378720" (at 212.09 93.98 0) (hide yes) (show_name no) (do_not_autoplace no) (effects (font (size 1.27 1.27))))
  (property "Manufacturer" "OPSCO" (at 212.09 93.98 0) (hide yes) (show_name no) (do_not_autoplace no) (effects (font (size 1.27 1.27))))
  (property "MPN" "SK6812" (at 212.09 93.98 0) (hide yes) (show_name no) (do_not_autoplace no) (effects (font (size 1.27 1.27))))
  (property "MP" "" (at 212.09 93.98 0) (hide yes) (show_name no) (do_not_autoplace no) (effects (font (size 1.27 1.27))))
  (pin "3")
  (pin "1")
  (pin "2")
  (pin "4"))
 (symbol
  (lib_id "power:GND")
  (at 212.09 104.14 0)
  (unit 1)
  (body_style 1)
  (exclude_from_sim no)
  (in_bom yes)
  (on_board yes)
  (in_pos_files yes)
  (dnp no)
  (fields_autoplaced yes)
  (property "Reference" "#PWR02" (at 212.09 110.49 0) (hide yes) (show_name no) (do_not_autoplace no) (effects (font (size 1.27 1.27))))
  (property "Value" "GND" (at 212.09 109.22 0) (show_name no) (do_not_autoplace no) (effects (font (size 1.27 1.27))))
  (property "Footprint" "" (at 212.09 104.14 0) (hide yes) (show_name no) (do_not_autoplace no) (effects (font (size 1.27 1.27))))
  (property "Datasheet" "" (at 212.09 104.14 0) (hide yes) (show_name no) (do_not_autoplace no) (effects (font (size 1.27 1.27))))
  (property "Description" "Power symbol creates a global label with name \"GND\" , ground" (at 212.09 104.14 0) (hide yes) (show_name no) (do_not_autoplace no) (effects (font (size 1.27 1.27))))
  (pin "1"))
 (symbol
  (lib_id "SparkFun-DiscreteSemi:D_TVS_0402_14V")
  (at 111.76 99.06 90)
  (unit 1)
  (body_style 1)
  (exclude_from_sim no)
  (in_bom yes)
  (on_board yes)
  (in_pos_files yes)
  (dnp no)
  (fields_autoplaced yes)
  (property "Reference" "D3" (at 114.3 96.5199 90) (show_name no) (do_not_autoplace no) (effects (font (size 1.27 1.27)) (justify right)))
  (property "Value" "RL0402E005M300K" (at 114.3 99.0599 90) (show_name no) (do_not_autoplace no) (effects (font (size 1.27 1.27)) (justify right)))
  (property "Footprint" "SparkFun-Capacitor:C_0402_1005Metric" (at 119.38 99.06 0) (hide yes) (show_name no) (do_not_autoplace no) (effects (font (size 1.27 1.27))))
  (property "Datasheet" "https://jlcpcb.com/api/file/downloadByFileSystemAccessId/8586172508886614016" (at 124.46 99.06 0) (hide yes) (show_name no) (do_not_autoplace no) (effects (font (size 1.27 1.27))))
  (property "Description" "Bidirectional TVS diode, 5V working, 25V clamp, 0402" (at 127 99.06 0) (hide yes) (show_name no) (do_not_autoplace no) (effects (font (size 1.27 1.27))))
  (property "Rating" "5VWM/25VC" (at 114.3 101.5999 90) (show_name no) (do_not_autoplace no) (effects (font (size 1.27 1.27)) (justify right)))
  (property "LCSC" "C20950" (at 111.76 99.06 90) (hide yes) (show_name no) (do_not_autoplace no) (effects (font (size 1.27 1.27))))
  (property "Manufacturer" "Ruilon" (at 111.76 99.06 90) (hide yes) (show_name no) (do_not_autoplace no) (effects (font (size 1.27 1.27))))
  (property "MPN" "RL0402E005M300K" (at 111.76 99.06 90) (hide yes) (show_name no) (do_not_autoplace no) (effects (font (size 1.27 1.27))))
  (property "MP" "" (at 111.76 99.06 90) (hide yes) (show_name no) (do_not_autoplace no) (effects (font (size 1.27 1.27))))
  (pin "1")
  (pin "2"))
 (symbol
  (lib_id "SparkFun-Capacitor:0.1uF_0603_25V_20%")
  (at 210.82 116.84 90)
  (unit 1)
  (body_style 1)
  (exclude_from_sim no)
  (in_bom yes)
  (on_board yes)
  (in_pos_files yes)
  (dnp no)
  (property "Reference" "C2" (at 212.09 113.538 90) (show_name no) (do_not_autoplace no) (effects (font (size 1.27 1.27)) (justify left)))
  (property "Value" "0.1uF" (at 213.36 120.142 90) (show_name no) (do_not_autoplace no) (effects (font (size 1.27 1.27)) (justify left)))
  (property "Footprint" "SparkFun-Capacitor:C_0603_1608Metric" (at 222.25 116.84 0) (hide yes) (show_name no) (do_not_autoplace no) (effects (font (size 1.27 1.27))))
  (property "Datasheet" "https://cdn.sparkfun.com/assets/8/a/4/a/5/Kemet_Capacitor_Datasheet.pdf" (at 224.79 116.84 0) (hide yes) (show_name no) (do_not_autoplace no) (effects (font (size 1.27 1.27))))
  (property "Description" "Ceramic capacitor, 100nF, 50V, X7R, 10%, 0603" (at 229.87 116.84 0) (hide yes) (show_name no) (do_not_autoplace no) (effects (font (size 1.27 1.27))))
  (property "Voltage" "50V" (at 210.058 123.19 0) (hide yes) (show_name no) (do_not_autoplace yes) (effects (font (size 1.27 1.27)) (justify left)))
  (property "Tolerance" "10%" (at 213.3662 114.3 0) (hide yes) (show_name no) (do_not_autoplace yes) (effects (font (size 1.27 1.27)) (justify left)))
  (property "LCSC" "C14663" (at 210.82 116.84 0) (hide yes) (show_name no) (do_not_autoplace no) (effects (font (size 1.27 1.27))))
  (property "Manufacturer" "YAGEO" (at 210.82 116.84 0) (hide yes) (show_name no) (do_not_autoplace no) (effects (font (size 1.27 1.27))))
  (property "MPN" "CC0603KRX7R9BB104" (at 210.82 116.84 90) (hide yes) (show_name no) (do_not_autoplace no) (effects (font (size 1.27 1.27))))
  (property "MP" "" (at 210.82 116.84 90) (hide yes) (show_name no) (do_not_autoplace no) (effects (font (size 1.27 1.27))))
  (pin "1")
  (pin "2"))
 (symbol
  (lib_id "SparkFun-Resistor:R_Small")
  (at 123.19 92.71 0)
  (unit 1)
  (body_style 1)
  (exclude_from_sim no)
  (in_bom yes)
  (on_board yes)
  (in_pos_files yes)
  (dnp no)
  (fields_autoplaced yes)
  (property "Reference" "R1" (at 123.19 86.36 0) (show_name no) (do_not_autoplace no) (effects (font (size 1.27 1.27))))
  (property "Value" "330R" (at 123.19 88.9 0) (show_name no) (do_not_autoplace no) (effects (font (size 1.27 1.27))))
  (property "Footprint" "SparkFun-Resistor:R_0603_1608Metric" (at 123.19 97.282 0) (hide yes) (show_name no) (do_not_autoplace no) (effects (font (size 1.27 1.27))))
  (property "Datasheet" "https://www.vishay.com/docs/20035/dcrcwe3.pdf" (at 121.92 101.6 0) (hide yes) (show_name no) (do_not_autoplace no) (effects (font (size 1.27 1.27))))
  (property "Description" "Resistor, 330R, 1%, 0603" (at 123.19 104.14 0) (hide yes) (show_name no) (do_not_autoplace no) (effects (font (size 1.27 1.27))))
  (property "LCSC" "C23138" (at 123.19 92.71 0) (hide yes) (show_name no) (do_not_autoplace no) (effects (font (size 1.27 1.27))))
  (property "Tolerance" "1%" (at 123.19 92.71 0) (hide yes) (show_name no) (do_not_autoplace no) (effects (font (size 1.27 1.27))))
  (property "Manufacturer" "UNI-ROYAL" (at 123.19 92.71 0) (hide yes) (show_name no) (do_not_autoplace no) (effects (font (size 1.27 1.27))))
  (property "MPN" "0603WAF3300T5E" (at 123.19 92.71 0) (hide yes) (show_name no) (do_not_autoplace no) (effects (font (size 1.27 1.27))))
  (property "MP" "" (at 123.19 92.71 0) (hide yes) (show_name no) (do_not_autoplace no) (effects (font (size 1.27 1.27))))
  (pin "1")
  (pin "2"))
 (symbol
  (lib_id "power:GND")
  (at 215.9 116.84 90)
  (unit 1)
  (body_style 1)
  (exclude_from_sim no)
  (in_bom yes)
  (on_board yes)
  (in_pos_files yes)
  (dnp no)
  (property "Reference" "#PWR010" (at 222.25 116.84 0) (hide yes) (show_name no) (do_not_autoplace no) (effects (font (size 1.27 1.27))))
  (property "Value" "GND" (at 220.98 116.84 90) (show_name no) (do_not_autoplace no) (effects (font (size 1.27 1.27))))
  (property "Footprint" "" (at 215.9 116.84 0) (hide yes) (show_name no) (do_not_autoplace no) (effects (font (size 1.27 1.27))))
  (property "Datasheet" "" (at 215.9 116.84 0) (hide yes) (show_name no) (do_not_autoplace no) (effects (font (size 1.27 1.27))))
  (property "Description" "Power symbol creates a global label with name \"GND\" , ground" (at 215.9 116.84 0) (hide yes) (show_name no) (do_not_autoplace no) (effects (font (size 1.27 1.27))))
  (pin "1"))
 (symbol
  (lib_id "power:VCC")
  (at 179.07 83.82 0)
  (unit 1)
  (body_style 1)
  (exclude_from_sim no)
  (in_bom yes)
  (on_board yes)
  (in_pos_files yes)
  (dnp no)
  (fields_autoplaced yes)
  (property "Reference" "#PWR06" (at 179.07 87.63 0) (hide yes) (show_name no) (do_not_autoplace no) (effects (font (size 1.27 1.27))))
  (property "Value" "VCC" (at 179.07 78.74 0) (show_name no) (do_not_autoplace no) (effects (font (size 1.27 1.27))))
  (property "Footprint" "" (at 179.07 83.82 0) (hide yes) (show_name no) (do_not_autoplace no) (effects (font (size 1.27 1.27))))
  (property "Datasheet" "" (at 179.07 83.82 0) (hide yes) (show_name no) (do_not_autoplace no) (effects (font (size 1.27 1.27))))
  (property "Description" "Power symbol creates a global label with name \"VCC\"" (at 179.07 83.82 0) (hide yes) (show_name no) (do_not_autoplace no) (effects (font (size 1.27 1.27))))
  (pin "1"))
 (symbol
  (lib_id "power:VCC")
  (at 205.74 116.84 90)
  (unit 1)
  (body_style 1)
  (exclude_from_sim no)
  (in_bom yes)
  (on_board yes)
  (in_pos_files yes)
  (dnp no)
  (property "Reference" "#PWR08" (at 209.55 116.84 0) (hide yes) (show_name no) (do_not_autoplace no) (effects (font (size 1.27 1.27))))
  (property "Value" "VCC" (at 200.66 116.84 90) (show_name no) (do_not_autoplace no) (effects (font (size 1.27 1.27))))
  (property "Footprint" "" (at 205.74 116.84 0) (hide yes) (show_name no) (do_not_autoplace no) (effects (font (size 1.27 1.27))))
  (property "Datasheet" "" (at 205.74 116.84 0) (hide yes) (show_name no) (do_not_autoplace no) (effects (font (size 1.27 1.27))))
  (property "Description" "Power symbol creates a global label with name \"VCC\"" (at 205.74 116.84 0) (hide yes) (show_name no) (do_not_autoplace no) (effects (font (size 1.27 1.27))))
  (pin "1"))
 (symbol
  (lib_id "2026-02-24_13-53-08:SM03B-GHS-TBLFSN")
  (at 69.85 93.98 0)
  (mirror y)
  (unit 1)
  (body_style 1)
  (exclude_from_sim no)
  (in_bom yes)
  (on_board yes)
  (in_pos_files yes)
  (dnp no)
  (property "Reference" "J1" (at 55.88 95.2499 0) (show_name no) (do_not_autoplace no) (effects (font (size 1.524 1.524)) (justify left)))
  (property "Value" "SM03B-GHS-TBLFSN" (at 71.882 104.14 0) (show_name no) (do_not_autoplace no) (effects (font (size 1.524 1.524)) (justify left)))
  (property "Footprint" "footprints:CONN_SM03B-GHS-TBLFSN_JST" (at 69.85 93.98 0) (hide yes) (show_name no) (do_not_autoplace no) (effects (font (size 1.27 1.27)
    (italic yes))))
  (property "Datasheet" "SM03B-GHS-TBLFSN" (at 69.85 93.98 0) (hide yes) (show_name no) (do_not_autoplace no) (effects (font (size 1.27 1.27)
    (italic yes))))
  (property "Description" "JST-GH 3 pin 1.25mm side entry SMD header" (at 69.85 93.98 0) (hide yes) (show_name no) (do_not_autoplace no) (effects (font (size 1.27 1.27))))
  (property "MPN" "SM03B-GHS-TB(LF)(SN)" (at 69.85 93.98 0) (hide yes) (show_name no) (do_not_autoplace no) (effects (font (size 1.27 1.27))))
  (property "MP" "" (at 69.85 93.98 0) (hide yes) (show_name no) (do_not_autoplace no) (effects (font (size 1.27 1.27))))
  (property "LCSC" "C225126" (at 69.85 93.98 0) (hide yes) (show_name no) (do_not_autoplace no) (effects (font (size 1.27 1.27))))
  (property "Alternate" "CJT A1257WR-S-3P" (at 69.85 93.98 0) (hide yes) (show_name no) (do_not_autoplace no) (effects (font (size 1.27 1.27))))
  (property "Manufacturer" "JST" (at 69.85 93.98 0) (hide yes) (show_name no) (do_not_autoplace no) (effects (font (size 1.27 1.27))))
  (pin "2")
  (pin "3")
  (pin "1"))
 (symbol
  (lib_id "power:GND")
  (at 180.34 116.84 90)
  (unit 1)
  (body_style 1)
  (exclude_from_sim no)
  (in_bom yes)
  (on_board yes)
  (in_pos_files yes)
  (dnp no)
  (property "Reference" "#PWR09" (at 186.69 116.84 0) (hide yes) (show_name no) (do_not_autoplace no) (effects (font (size 1.27 1.27))))
  (property "Value" "GND" (at 185.42 116.84 90) (show_name no) (do_not_autoplace no) (effects (font (size 1.27 1.27))))
  (property "Footprint" "" (at 180.34 116.84 0) (hide yes) (show_name no) (do_not_autoplace no) (effects (font (size 1.27 1.27))))
  (property "Datasheet" "" (at 180.34 116.84 0) (hide yes) (show_name no) (do_not_autoplace no) (effects (font (size 1.27 1.27))))
  (property "Description" "Power symbol creates a global label with name \"GND\" , ground" (at 180.34 116.84 0) (hide yes) (show_name no) (do_not_autoplace no) (effects (font (size 1.27 1.27))))
  (pin "1"))
 (sheet_instances
  (path ""
   (page "1")))
 (embedded_fonts no))
